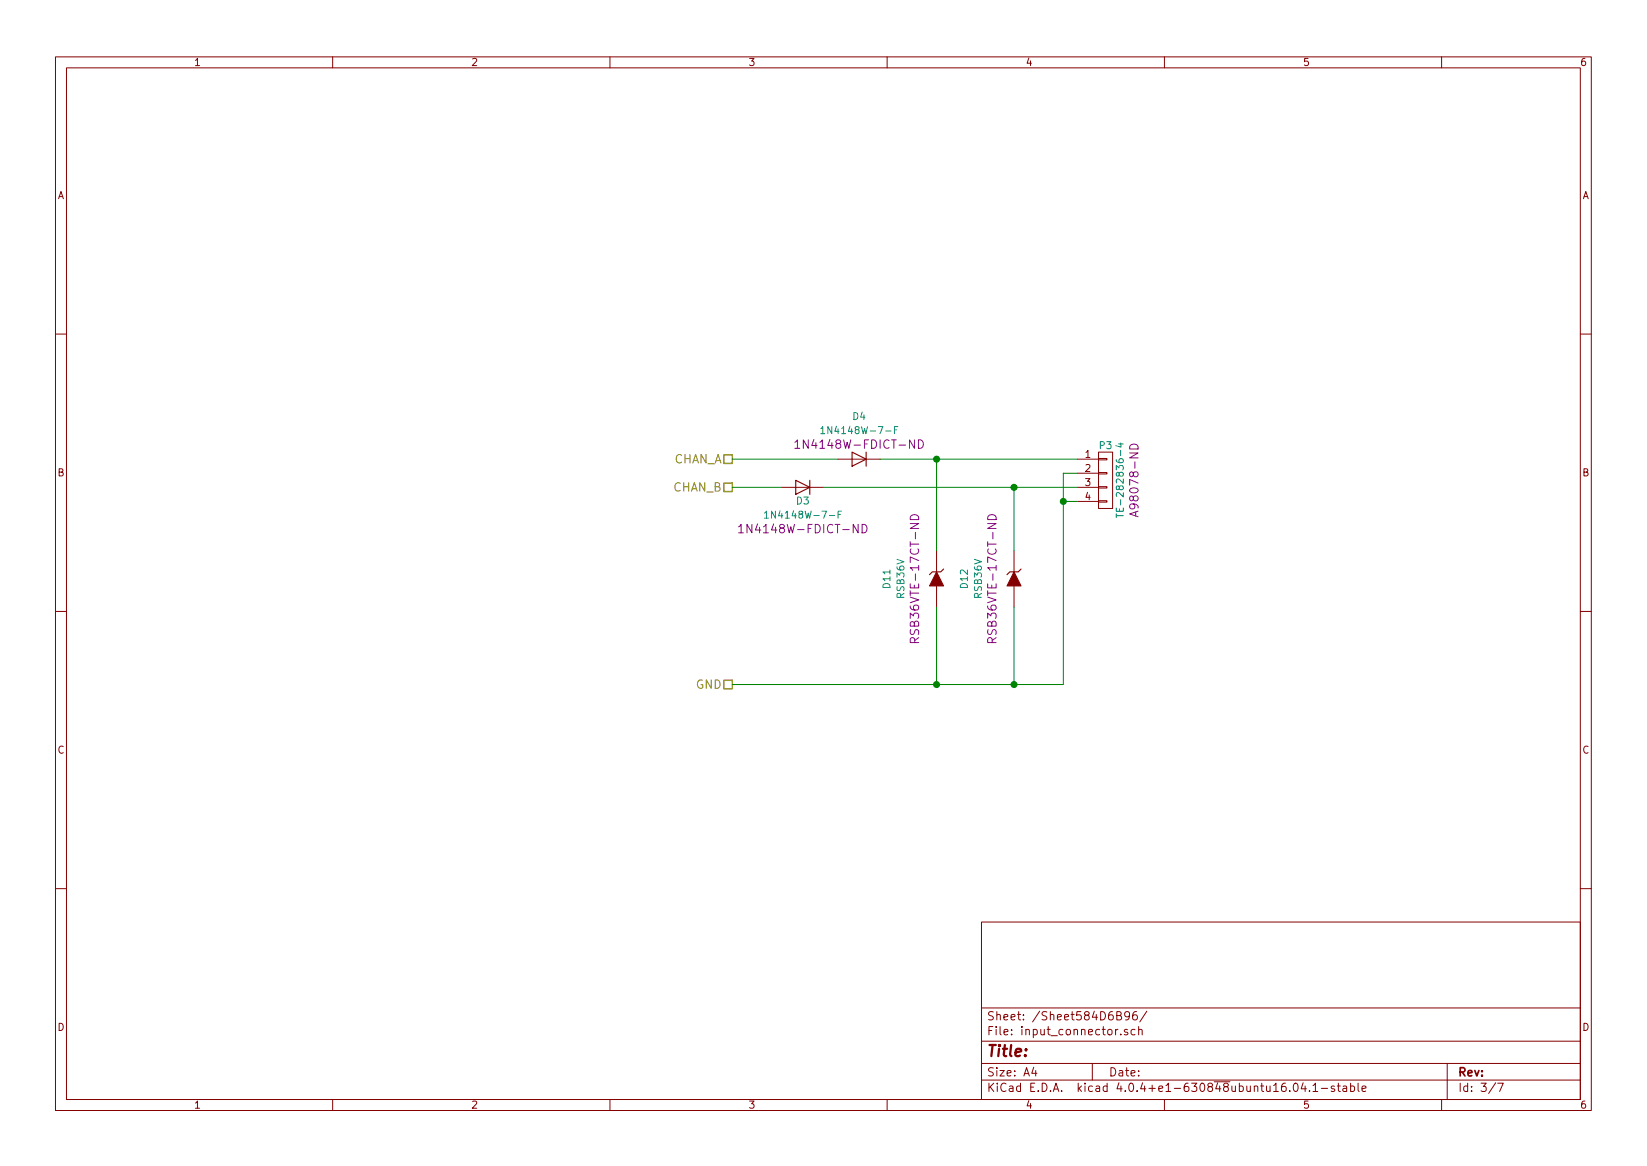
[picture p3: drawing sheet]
<svg xmlns="http://www.w3.org/2000/svg" width="297mm" height="210mm" viewBox="0 0 297 210" stroke-linecap="round" stroke-linejoin="round" font-family="sans-serif">
<g fill="none" stroke="#840000" stroke-width=".18">
<path d="M10 10.3h277v189.9h-277zM12 12.2h273v186.1h-273zM60 10.3v1.9M110 10.3v1.9M160 10.3v1.9M210 10.3v1.9M260 10.3v1.9M10 60.2h2M285 60.2h2M141 87.9h7.6M151.1 82.8h7.6M168.9 99.3v3.8"/>
<path d="M182.9 99.3v3.8M194.3 82.8h3.8M194.3 87.9h3.8M194.3 85.3h3.8M194.3 90.4h3.8M198.1 90.3h1.5v.2h-1.5zM198.1 87.8h1.5v.2h-1.5zM198.1 85.2h1.5v.3h-1.5zM198.1 82.7h1.5v.2h-1.5zM198.1 81.5h2.6v10.2h-2.6zM10 110.3h2M168.9 105.7v3.8"/>
<path d="M182.9 105.7v3.8M285 110.3h2M10 160.2h2M177 166.3h108v32h-108zM285 160.2h2M60 198.3v1.9M110 198.3v1.9M160 198.3v1.9M177 194.8h108M177 191.8h108M177 187.8h108M177 181.8h108"/>
<path d="M186.4 192.5l-.3 1h.9M186.8 193v1M197 191.8v3M201.4 183.1l.7-.1 .1-.3-.3-.3h-.5v1.5h.6l.3-.3a.41 .41 0 0 0-.4-.5M202.1 186.5v.1M203.4 185.7a.37 .37 0 0 0-.6 .1v.2l.6 .2v.1l-.2 .3-.4-.1M203.7 183.1l-.3 .3h-.3l-.3-.3v-.4l.2-.2 .4-.1 .2 .2a1.19 1.19 0 0 1-.2 1.2l-.4 .1M204.7 185.7l-.4-.1-.3 .3 .1 .6 .2 .1 .4-.1M205 182.4a.59 .59 0 0 0-.7 .7v.7l.2 .1 .6-.1v-.5l-.1-.2-.5-.1-.2 .3M205.4 185.7l.2-.1 .3 .1 .1 .9M205.4 185.1v1.5M206.8 182.3l-1.2 2"/>
<path d="M210 198.3v1.9M233.4 195.5l.2-.2a.81 .81 0 0 1 .6 .6 .81 .81 0 0 1-.3 .8l-.1 .1a.79 .79 0 0 1-.4-1.3zM235 195.2l-.3 1.1h.9M235.4 195.8v1M236.2 196.7v.1M236.8 195.8l.4-.5v1.5M236.8 196.8h.9M238.3 196.3h1.1M240.7 195.9a.37 .37 0 0 0-.6 .1l.1 .3 .5 .1v.1l-.2 .3-.4-.1M241.2 195.8h.5M241.4 195.3v1.3l.3 .2M242.2 195.9h.6l.1 .9"/>
<path d="M242.9 196.2l-.5 .1-.2 .2 .2 .3 .5-.1M243.6 195.9l.4-.1 .3 .3-.1 .6h-.6M243.6 195.3v1.5M244.9 195.3v1.3l.2 .2M245.6 196.3l.8-.1-.1-.3-.4-.1-.3 .2 .1 .7h.6M260 198.3v1.9M261 191.8v6.5M269.7 195.2l-1.2 2M270.1 195.3h1l-.6 1.5"/>
</g>
<path d="M143.5 86.6l2.5 1.3-2.5 1.2zM146 86.6v2.5M153.7 81.5l2.5 1.3-2.5 1.3zM156.2 81.5v2.6M170.2 102.6l-.5 .5h-1.6l-.5 .5M184.1 102.6l-.5 .5h-1.5l-.5 .5" fill="none" stroke="#840000" stroke-width=".2"/>
<path d="M148 77.3l.4-.4v1.3M148 78.2h.7M161.3 77.5h.4M161.9 76.9h-.6v1.3M202.2 79.9v.7l-1-.2M137.9 92.5l.3-.3v1.2M137.9 93.4h.7M151.2 92.8h.4M151.8 92.2h-.6v1.2M201.3 92.6v.7M201.3 93h1.3M201.7 80.1h.9" fill="none" stroke="#008484" stroke-width=".18"/>
<g fill="none" stroke="#840084" stroke-width=".18">
<path d="M143.4 79.8l.4-.5v1.5M165.6 79.3a.77 .77 0 0 1 .9 .8 .77 .77 0 0 1-.9 .7zM133.2 95l.5-.4v1.5M133.2 96.1h.9M143.4 80.8h.8M155.5 94.6a.77 .77 0 0 1 .9 .7 .77 .77 0 0 1-.9 .8zM164.2 93.1a.81 .81 0 0 1 1-.2 .81 .81 0 0 1 .5 .8h-1.5zM178.4 93a.79 .79 0 0 1 .9-.1 .79 .79 0 0 1 .4 .8h-1.6v-.4zM203.8 80.4a.81 .81 0 0 1 1-.3 .81 .81 0 0 1 .5 .9h-1.6zM204.8 92.3v.8M205.3 92.2l-1.6 .5 1.6 .5M165 115.9l-.1-.8-.2-.1-.4 .1-.1 .2v.6h1.5"/>
<path d="M165.7 115l-.7 .5M178.9 115.9v-.8l-.3-.1-.3 .1-.2 .2v.6h1.6M179.7 115l-.8 .5"/>
</g>
<path d="M130.6 82h1.5v1.6h-1.5zM130.6 87.1h1.5v1.5h-1.5zM130.6 122.7h1.5v1.5h-1.5z" fill="none" stroke="#848400" stroke-width=".25"/>
<path d="M132.1 82.8h19M132.1 87.9h8.9M148.6 87.9h45.7M158.7 82.8h35.6M168.9 82.8v16.5M182.9 87.9v11.4M191.8 90.4h2.5M194.3 85.3h-2.5v38.1h-59.7M168.9 109.5v13.9M182.9 109.5v13.9" fill="none" stroke="#008400" stroke-width=".18"/>
<g fill="#008400" stroke="#008400" stroke-width=".25">
<circle cx="191.8" cy="90.4" r=".51"/>
<circle cx="182.9" cy="123.4" r=".51"/>
<circle cx="168.9" cy="123.4" r=".51"/>
<circle cx="168.9" cy="82.8" r=".51"/>
<circle cx="182.9" cy="87.9" r=".51"/>
</g>
<g fill="#840000" stroke="#840000" stroke-width=".18">
<path d="M168.9 103.1l1.3 2.6h-2.6z"/>
<path d="M182.9 103.1l1.2 2.6h-2.5z"/>
</g>
<text font-size="2.8" fill="#840000" x="178" y="190.5">Title:</text>
<g font-size="2.1" fill="#848400">
<text x="121.3" y="83.6">CHAN_A</text>
<text x="121.3" y="88.6">CHAN_B</text>
<text x="125.4" y="124.2">GND</text>
</g>
<g font-size="2.1" fill="#840084">
<text x="144.9" y="80.9">1N4148W-FDICT-ND</text>
<text x="205.3" y="92.2" transform="rotate(-90 205.3 92.2)">A98078-ND</text>
<text x="134.7" y="96.2">1N4148W-FDICT-ND</text>
<text x="165.8" y="114.7" transform="rotate(-90 165.8 114.7)">RSB36VTE-17CT-ND</text>
<text x="179.7" y="114.7" transform="rotate(-90 179.7 114.7)">RSB36VTE-17CT-ND</text>
</g>
<g font-size="2.1" fill="#840000">
<text x="178" y="184">Sheet: /Sheet584D6B96/</text>
<text x="178" y="186.7">File: input_connector.sch</text>
<text x="178" y="196.9">KiCad E.D.A. kicad 4.0.4+e1-630848ubuntu16.04.1-stable</text>
<text x="178" y="194.1">Size: A4</text>
<text x="200" y="194.1">Date:</text>
<text x="263" y="194.1">Rev:</text>
<text x="263" y="196.9">Id: 3/7</text>
</g>
<g font-size="1.8" fill="#840000">
<text x="35" y="11.9">1</text>
<text x="85" y="11.9">2</text>
<text x="135" y="11.9">3</text>
<text x="185" y="11.9">4</text>
<text x="235" y="11.9">5</text>
<text x="285" y="11.9">6</text>
<text x="10.4" y="35.9">A</text>
<text x="285.4" y="35.9">A</text>
<text x="195.7" y="82.5">1</text>
<text x="10.4" y="85.9">B</text>
<text x="195.7" y="85.1">2</text>
<text x="195.7" y="87.6">3</text>
<text x="285.4" y="85.9">B</text>
<text x="195.7" y="90.2">4</text>
<text x="10.4" y="135.9">C</text>
<text x="285.4" y="135.9">C</text>
<text x="10.4" y="185.9">D</text>
<text x="285.4" y="185.9">D</text>
<text x="35" y="199.9">1</text>
<text x="85" y="199.9">2</text>
<text x="135" y="199.9">3</text>
<text x="185" y="199.9">4</text>
<text x="235" y="199.9">5</text>
<text x="285" y="199.9">6</text>
</g>
<g font-size="1.8" fill="#008484">
<text x="153.8" y="75.7">D4</text>
<text x="149.4" y="78.3">1N4148W-7-F</text>
<text x="198.3" y="81">P3</text>
<text x="139.2" y="93.5">1N4148W-7-F</text>
<text x="143.7" y="91">D3</text>
<text x="202.6" y="91.7" transform="rotate(-90 202.6 91.7)">TE-282836-4</text>
<text x="160.6" y="106" transform="rotate(-90 160.6 106)">D11</text>
<text x="163.1" y="107.8" transform="rotate(-90 163.1 107.8)">RSB36V</text>
<text x="174.5" y="106" transform="rotate(-90 174.5 106)">D12</text>
<text x="177.1" y="107.8" transform="rotate(-90 177.1 107.8)">RSB36V</text>
</g>
</svg>
